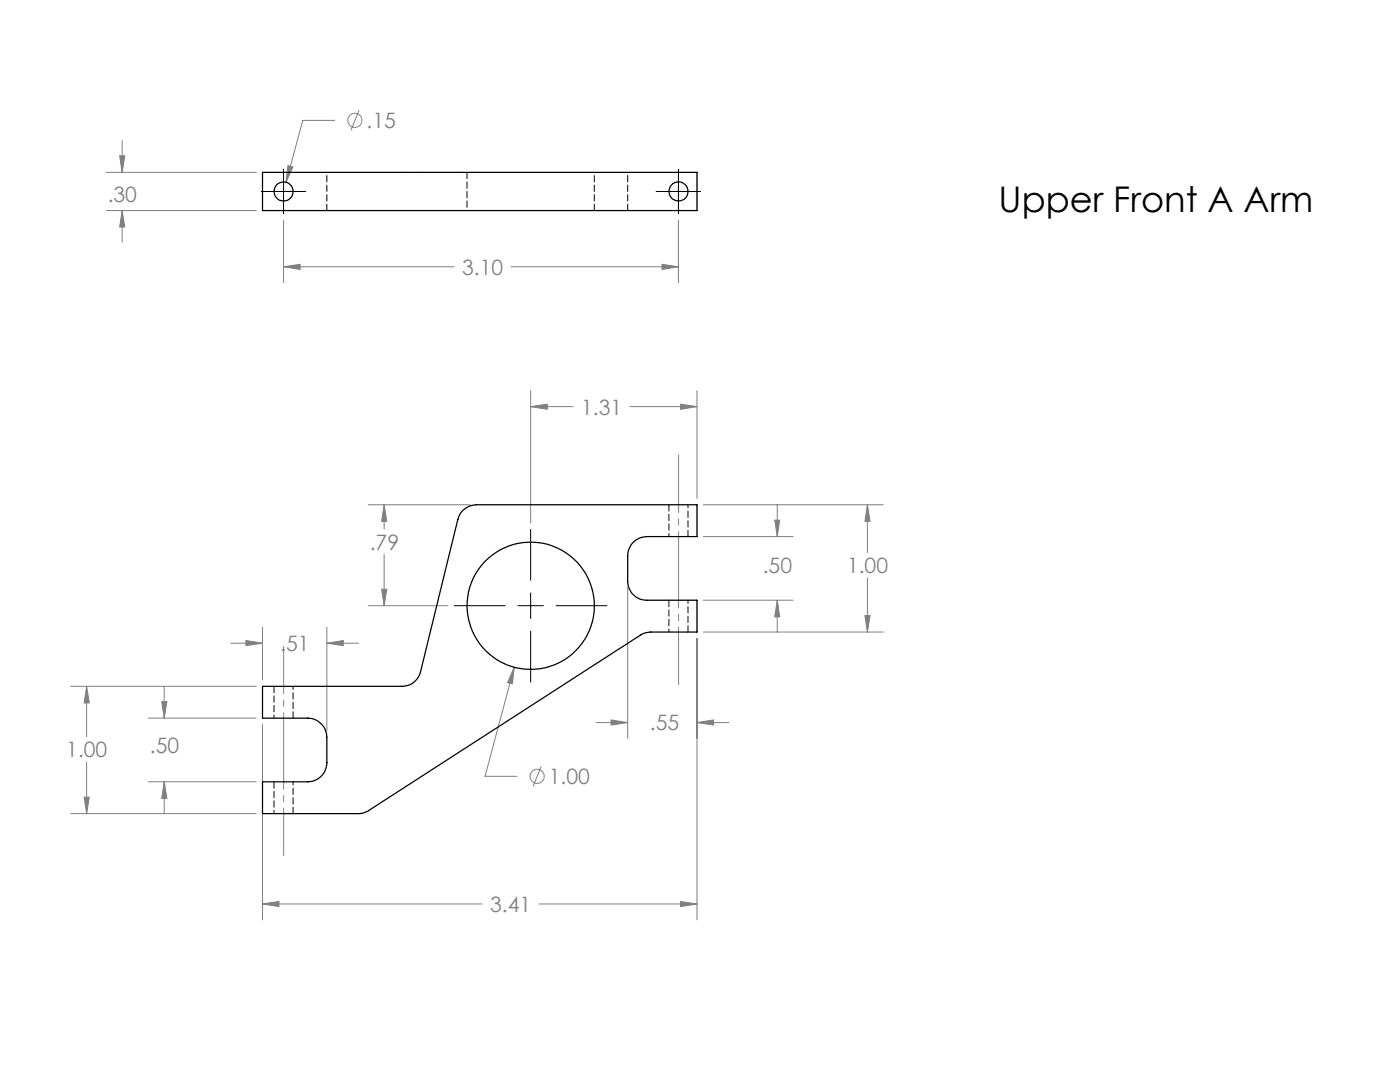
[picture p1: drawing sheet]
<svg xmlns="http://www.w3.org/2000/svg" width="279mm" height="216mm" viewBox="0 0 279 216" stroke-linecap="round" stroke-linejoin="round" font-family="sans-serif">
<g fill="none" stroke="#808080" stroke-width=".2">
<path d="M21.2 34.4h29.9M23.9 31.1h1l-.5 3.3zM24.4 28v6.4M57.5 33.1l1 .2-1.4 3.1zM66.8 24h-6.4l-3.3 12.4M71.6 22l-1.6 4M21.2 42h29.9M24.4 42l.5 3.3h-1zM24.4 42v6.4M56.6 53.2l3.3-.5v1.1zM56.6 43.9v12.5M56.6 53.2h34"/>
<path d="M102 53.2h33.4M132.1 52.7l3.3 .5-3.3 .6zM135.4 43.9v12.5M105.9 78v26.4M139.1 78v21.4M105.9 81.1l3.3-.5v1.1zM105.9 81.1h8.5M125.7 81.1h13.4M135.8 80.6l3.3 .5-3.3 .6zM73.5 100.7h20.3M76.2 117.6h1l-.5 3.3zM76.7 100.7l.5 3.3h-1z"/>
<path d="M76.7 100.7v4.9M76.7 110.6v10.3M125.3 117.2v30.2M140.4 100.7h35.9M140.4 107.1h17.9M140.4 119.8h17.9M154.6 103.8h1l-.5 3.3zM155.1 119.8l.5 3.3h-1zM155.1 100.7v6.4M155.1 119.8v6.3M173.1 100.7l.5 3.3h-1zM173.1 100.7v9.6"/>
<path d="M173.1 115.3v10.8M14.1 136.9h37M17.3 136.9l.5 3.4h-1zM17.3 136.9v10.1M32.8 136.9v6.4M46 128.3h6.4M49.1 127.8l3.3 .5-3.3 .5zM52.4 125.2v10.5M65.2 128.3l3.3-.5v1zM65.2 125.2v20.6M65.2 128.3h6.4M73.5 120.9h15.9"/>
<path d="M102.6 133.1l-.3 3.4-1-.3zM102.6 133.1l-5.8 21.8h6.4M139.1 127.4v56.2M140.4 126.1h35.9M172.6 122.8h1l-.5 3.3zM16.8 159.1h1l-.5 3.2zM17.3 152v10.3M29.6 156h21.5M29.6 143.3h21.5M32.3 140h1l-.5 3.3zM32.8 156l.5 3.3h-1zM32.8 156v6.3"/>
<path d="M52.4 144.6v39M108 152.9l-1.6 4M118.9 144.2h6.4M122 143.7l3.3 .5-3.3 .5zM139.1 144.2l3.3-.5v1zM139.1 144.2h6.4M14.1 162.3h37M135.8 179.9l3.3 .5-3.3 .5zM52.4 180.4l3.3-.5v1zM52.4 180.4h43.8M107.6 180.4h31.5"/>
<circle cx="70.8" cy="24" r="1.42"/>
<circle cx="107.2" cy="154.9" r="1.41"/>
</g>
<path d="M52.1 38.2h8.9M56.6 33.8v8.9M131 38.2h8.8M135.4 33.8v8.9M105.9 105.6v10.2M105.9 118.3v5.1M90.7 120.9h10.1M103.4 120.9h5M105.9 125.9v10.2M111 120.9h10.1" fill="none" stroke="#000" stroke-width=".2"/>
<path d="M56.6 170.7v-41.7" fill="none" stroke="#808080" stroke-width=".2" stroke-dasharray="15.2 1.3 1.3 1.3" stroke-dashoffset="5.8"/>
<path d="M135.4 90.8v45.8" fill="none" stroke="#808080" stroke-width=".2" stroke-dasharray="15.2 1.3 1.3 1.3" stroke-dashoffset="3.8"/>
<path d="M76.2 117.6h1l-.5 3.3zM76.7 100.7l.5 3.3h-1zM105.9 81.1l3.3-.5v1.1zM135.8 80.6l3.3 .5-3.3 .6zM102.6 133.1l-1.3 3.1 1 .3zM135.8 179.9l3.3 .5-3.3 .5zM52.4 180.4l3.3-.5v1zM32.8 156l.5 3.3h-1zM32.3 140h1l-.5 3.3zM16.8 159.1h1l-.5 3.2zM17.3 136.9l.5 3.4h-1zM154.6 103.8h1l-.5 3.3zM155.1 119.8l.5 3.3h-1zM173.1 100.7l.5 3.3h-1zM172.6 122.8h1l-.5 3.3zM122 143.7l3.3 .5-3.3 .5zM139.1 144.2l3.3-.5v1zM65.2 128.3l3.3-.5v1zM49.1 127.8l3.3 .5-3.3 .5zM56.6 53.2l3.3-.5v1.1zM132.1 52.7l3.3 .5-3.3 .6zM24.4 42l.5 3.3h-1zM23.9 31.1h1l-.5 3.3zM57.5 33.1l-.4 3.3 1.4-3.1z" fill="#808080"/>
<g fill="none" stroke="#000" stroke-width=".25">
<path d="M52.4 34.4h86.7v7.6h-86.7zM52.4 136.9h27.8a3.7 3.7 0 0 0 3.7-2.8l7.5-30.5a3.9 3.9 0 0 1 3.7-2.9h44v6.4h-10a3.8 3.8 0 0 0-3.8 3.8v5.1a3.8 3.8 0 0 0 3.8 3.8h10v6.3h-9.2a4 4 0 0 0-2.1 .7l-54.2 34.9a3.6 3.6 0 0 1-2.1 .6h-19.1v-6.3h9a3.8 3.8 0 0 0 3.8-3.8v-5.1a3.8 3.8 0 0 0-3.8-3.8h-9z"/>
<circle cx="56.6" cy="38.2" r="1.91"/>
<circle cx="135.4" cy="38.2" r="1.9"/>
<circle cx="105.9" cy="120.9" r="12.7"/>
</g>
<path d="M93.2 34.4v7.6M65.2 42v-7.6M118.6 42v-7.6M125.3 42v-7.6M133.5 119.8v6.3M133.5 100.7v6.4M137.3 107.1v-6.4M54.7 136.9v6.4M137.3 126.1v-6.3M54.7 156v6.3M58.5 143.3v-6.4M58.5 162.3v-6.3" fill="none" stroke="#000" stroke-width=".2" stroke-dasharray="1.3 .6"/>
<text font-size="7.1" x="199.3" y="42.3">Upper Front A Arm</text>
<g font-size="4.2" fill="#808080">
<text x="73.1" y="25.6">.15</text>
<text x="21.5" y="40.4">.30</text>
<text x="92.2" y="54.8">3.10</text>
<text x="116" y="82.7">1.31</text>
<text x="73.8" y="109.7">.79</text>
<text x="152.2" y="114.4">.50</text>
<text x="169" y="114.4">1.00</text>
<text x="55.9" y="129.9">.51</text>
<text x="129.7" y="145.8">.55</text>
<text x="13.2" y="151.1">1.00</text>
<text x="29.9" y="150.2">.50</text>
<text x="109.5" y="156.5">1.00</text>
<text x="97.8" y="182">3.41</text>
</g>
</svg>
